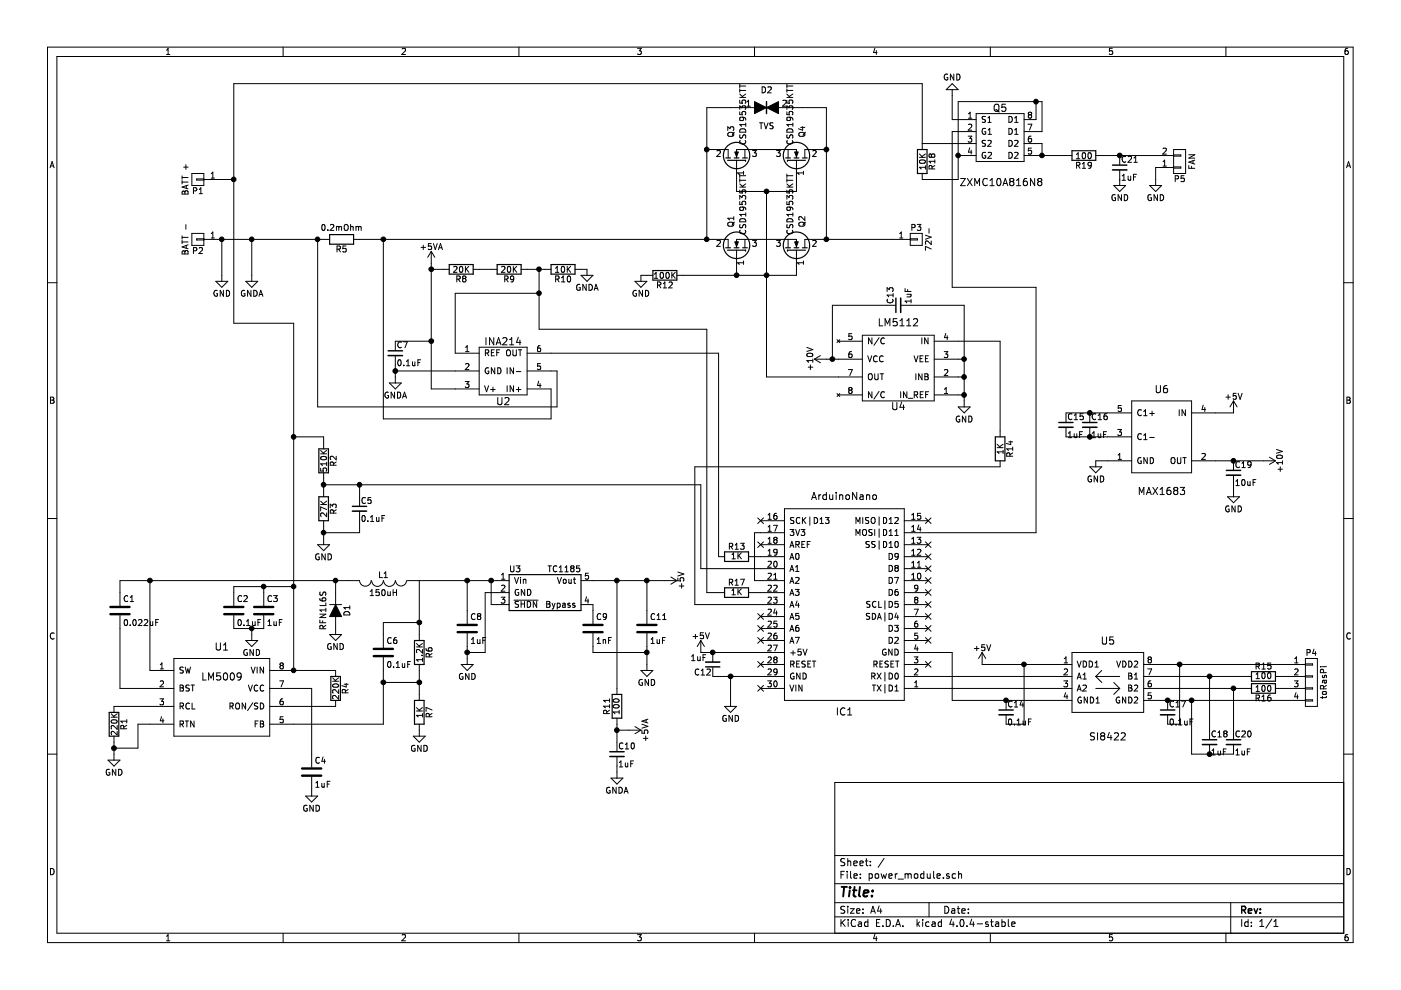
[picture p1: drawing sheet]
EESchema Schematic File Version 2
LIBS:power
LIBS:device
LIBS:transistors
LIBS:conn
LIBS:linear
LIBS:regul
LIBS:74xx
LIBS:cmos4000
LIBS:adc-dac
LIBS:memory
LIBS:xilinx
LIBS:microcontrollers
LIBS:dsp
LIBS:microchip
LIBS:analog_switches
LIBS:motorola
LIBS:texas
LIBS:intel
LIBS:audio
LIBS:interface
LIBS:digital-audio
LIBS:philips
LIBS:display
LIBS:cypress
LIBS:siliconi
LIBS:opto
LIBS:atmel
LIBS:contrib
LIBS:valves
LIBS:Arduino
LIBS:Omat
LIBS:power_module-cache
EELAYER 25 0
EELAYER END
$Descr A4 11693 8268
encoding utf-8
Sheet 1 1
Title ""
Date ""
Rev ""
Comp ""
Comment1 ""
Comment2 ""
Comment3 ""
Comment4 ""
$EndDescr
$Comp
L CONN_01X01 P1
U 1 1
P 1650 1500
F 0 "P1" H 1650 1600 50  0000 C CNN
F 1 "BATT +" V 1750 1500 50  0000 C CNN
F 2 "Mounting_Holes:MountingHole_8.4mm_M8_Pad" H 1650 1500 50  0001 C CNN
F 3 "" H 1650 1500 50  0000 C CNN
	1    1650 1500
	-1   0    0    1   
$EndComp
$Comp
L CONN_01X01 P2
U 1 1
P 1650 2000
F 0 "P2" H 1650 2100 50  0000 C CNN
F 1 "BATT -" V 1750 2000 50  0000 C CNN
F 2 "Mounting_Holes:MountingHole_8.4mm_M8_Pad" H 1650 2000 50  0001 C CNN
F 3 "" H 1650 2000 50  0000 C CNN
	1    1650 2000
	-1   0    0    1   
$EndComp
$Comp
L R R5
U 1 1
P 2850 2000
F 0 "R5" V 2930 2000 50  0000 C CNN
F 1 "0.2mOhm" V 2750 2000 50  0000 C CNN
F 2 "omat:Bourns_CSS2H-3920_200uOhm_hand_solder" V 2780 2000 50  0001 C CNN
F 3 "" H 2850 2000 50  0000 C CNN
	1    2850 2000
	0    1    1    0   
$EndComp
$Comp
L LM5009 U1
U 1 1
P 1850 5850
F 0 "U1" H 1850 6300 60  0000 C CNN
F 1 "LM5009" H 1850 6050 60  0000 C CNN
F 2 "Housings_SSOP:MSOP-8_3x3mm_Pitch0.65mm" H 1850 5850 60  0001 C CNN
F 3 "" H 1850 5850 60  0001 C CNN
	1    1850 5850
	1    0    0    -1  
$EndComp
$Comp
L R R4
U 1 1
P 2800 5750
F 0 "R4" V 2880 5750 50  0000 C CNN
F 1 "220K" V 2800 5750 50  0000 C CNN
F 2 "Resistors_SMD:R_1206_HandSoldering" V 2730 5750 50  0001 C CNN
F 3 "" H 2800 5750 50  0000 C CNN
	1    2800 5750
	1    0    0    -1  
$EndComp
$Comp
L R R6
U 1 1
P 3500 5450
F 0 "R6" V 3580 5450 50  0000 C CNN
F 1 "1.2K" V 3500 5450 50  0000 C CNN
F 2 "Resistors_SMD:R_1206_HandSoldering" V 3430 5450 50  0001 C CNN
F 3 "" H 3500 5450 50  0000 C CNN
	1    3500 5450
	1    0    0    -1  
$EndComp
$Comp
L GND #PWR01
U 1 1
P 3500 6100
F 0 "#PWR01" H 3500 5850 50  0001 C CNN
F 1 "GND" H 3500 5950 50  0000 C CNN
F 2 "" H 3500 6100 50  0000 C CNN
F 3 "" H 3500 6100 50  0000 C CNN
	1    3500 6100
	1    0    0    -1  
$EndComp
$Comp
L C C4
U 1 1
P 2600 6450
F 0 "C4" H 2625 6550 50  0000 L CNN
F 1 "1uF" H 2625 6350 50  0000 L CNN
F 2 "Capacitors_SMD:C_1206_HandSoldering" H 2638 6300 50  0001 C CNN
F 3 "" H 2600 6450 50  0000 C CNN
	1    2600 6450
	1    0    0    -1  
$EndComp
$Comp
L GND #PWR02
U 1 1
P 2600 6600
F 0 "#PWR02" H 2600 6350 50  0001 C CNN
F 1 "GND" H 2600 6450 50  0000 C CNN
F 2 "" H 2600 6600 50  0000 C CNN
F 3 "" H 2600 6600 50  0000 C CNN
	1    2600 6600
	1    0    0    -1  
$EndComp
$Comp
L INDUCTOR L1
U 1 1
P 3200 4850
F 0 "L1" V 3150 4850 50  0000 C CNN
F 1 "150uH" V 3300 4850 50  0000 C CNN
F 2 "omat:Bourns_RLB0914-151KL" H 3200 4850 50  0001 C CNN
F 3 "" H 3200 4850 50  0000 C CNN
	1    3200 4850
	0    1    1    0   
$EndComp
$Comp
L C C8
U 1 1
P 3900 5250
F 0 "C8" H 3925 5350 50  0000 L CNN
F 1 "1uF" H 3925 5150 50  0000 L CNN
F 2 "Capacitors_SMD:C_1206_HandSoldering" H 3938 5100 50  0001 C CNN
F 3 "" H 3900 5250 50  0000 C CNN
	1    3900 5250
	1    0    0    -1  
$EndComp
$Comp
L GND #PWR03
U 1 1
P 3900 5500
F 0 "#PWR03" H 3900 5250 50  0001 C CNN
F 1 "GND" H 3900 5350 50  0000 C CNN
F 2 "" H 3900 5500 50  0000 C CNN
F 3 "" H 3900 5500 50  0000 C CNN
	1    3900 5500
	1    0    0    -1  
$EndComp
$Comp
L GND #PWR04
U 1 1
P 950 6300
F 0 "#PWR04" H 950 6050 50  0001 C CNN
F 1 "GND" H 950 6150 50  0000 C CNN
F 2 "" H 950 6300 50  0000 C CNN
F 3 "" H 950 6300 50  0000 C CNN
	1    950  6300
	1    0    0    -1  
$EndComp
$Comp
L R R1
U 1 1
P 950 6050
F 0 "R1" V 1030 6050 50  0000 C CNN
F 1 "220K" V 950 6050 50  0000 C CNN
F 2 "Resistors_SMD:R_1206_HandSoldering" V 880 6050 50  0001 C CNN
F 3 "" H 950 6050 50  0000 C CNN
	1    950  6050
	1    0    0    -1  
$EndComp
$Comp
L GND #PWR05
U 1 1
P 2800 5250
F 0 "#PWR05" H 2800 5000 50  0001 C CNN
F 1 "GND" H 2800 5100 50  0000 C CNN
F 2 "" H 2800 5250 50  0000 C CNN
F 3 "" H 2800 5250 50  0000 C CNN
	1    2800 5250
	1    0    0    -1  
$EndComp
$Comp
L C C1
U 1 1
P 1000 5100
F 0 "C1" H 1025 5200 50  0000 L CNN
F 1 "0.022uF" H 1025 5000 50  0000 L CNN
F 2 "Capacitors_SMD:C_0603_HandSoldering" H 1038 4950 50  0001 C CNN
F 3 "" H 1000 5100 50  0000 C CNN
	1    1000 5100
	1    0    0    -1  
$EndComp
$Comp
L GND #PWR06
U 1 1
P 1850 2300
F 0 "#PWR06" H 1850 2050 50  0001 C CNN
F 1 "GND" H 1850 2150 50  0000 C CNN
F 2 "" H 1850 2300 50  0000 C CNN
F 3 "" H 1850 2300 50  0000 C CNN
	1    1850 2300
	1    0    0    -1  
$EndComp
$Comp
L +5V #PWR07
U 1 1
P 5550 4850
F 0 "#PWR07" H 5550 4700 50  0001 C CNN
F 1 "+5V" H 5550 4990 50  0000 C CNN
F 2 "" H 5550 4850 50  0000 C CNN
F 3 "" H 5550 4850 50  0000 C CNN
	1    5550 4850
	0    1    1    0   
$EndComp
$Comp
L +5V #PWR08
U 1 1
P 5850 5450
F 0 "#PWR08" H 5850 5300 50  0001 C CNN
F 1 "+5V" H 5850 5590 50  0000 C CNN
F 2 "" H 5850 5450 50  0000 C CNN
F 3 "" H 5850 5450 50  0000 C CNN
	1    5850 5450
	1    0    0    -1  
$EndComp
$Comp
L GND #PWR09
U 1 1
P 6100 5850
F 0 "#PWR09" H 6100 5600 50  0001 C CNN
F 1 "GND" H 6100 5700 50  0000 C CNN
F 2 "" H 6100 5850 50  0000 C CNN
F 3 "" H 6100 5850 50  0000 C CNN
	1    6100 5850
	1    0    0    -1  
$EndComp
$Comp
L CONN_01X01 P3
U 1 1
P 7650 2000
F 0 "P3" H 7650 2100 50  0000 C CNN
F 1 "72V-" V 7750 2000 50  0000 C CNN
F 2 "Mounting_Holes:MountingHole_8.4mm_M8_Pad" H 7650 2000 50  0001 C CNN
F 3 "" H 7650 2000 50  0000 C CNN
	1    7650 2000
	1    0    0    -1  
$EndComp
$Comp
L R R7
U 1 1
P 3500 5950
F 0 "R7" V 3580 5950 50  0000 C CNN
F 1 "1K" V 3500 5950 50  0000 C CNN
F 2 "Resistors_SMD:R_1206_HandSoldering" V 3430 5950 50  0001 C CNN
F 3 "" H 3500 5950 50  0000 C CNN
	1    3500 5950
	1    0    0    -1  
$EndComp
$Comp
L R R10
U 1 1
P 4700 2250
F 0 "R10" V 4780 2250 50  0000 C CNN
F 1 "10K" V 4700 2250 50  0000 C CNN
F 2 "Resistors_SMD:R_1206_HandSoldering" V 4630 2250 50  0001 C CNN
F 3 "" H 4700 2250 50  0000 C CNN
	1    4700 2250
	0    -1   1    0   
$EndComp
$Comp
L R R9
U 1 1
P 4250 2250
F 0 "R9" V 4330 2250 50  0000 C CNN
F 1 "20K" V 4250 2250 50  0000 C CNN
F 2 "Resistors_SMD:R_1206_HandSoldering" V 4180 2250 50  0001 C CNN
F 3 "" H 4250 2250 50  0000 C CNN
	1    4250 2250
	0    -1   1    0   
$EndComp
$Comp
L R R13
U 1 1
P 6150 4650
F 0 "R13" V 6230 4650 50  0000 C CNN
F 1 "1K" V 6150 4650 50  0000 C CNN
F 2 "Resistors_SMD:R_1206_HandSoldering" V 6080 4650 50  0001 C CNN
F 3 "" H 6150 4650 50  0000 C CNN
	1    6150 4650
	0    -1   -1   0   
$EndComp
$Comp
L TC1185 U3
U 1 1
P 4550 4950
F 0 "U3" H 4250 5150 50  0000 L CNN
F 1 "TC1185" H 4850 5150 50  0000 R CNN
F 2 "TO_SOT_Packages_SMD:SOT-23-5_HandSoldering" H 4550 4750 50  0001 C CNN
F 3 "" H 4250 5150 50  0000 C CNN
	1    4550 4950
	1    0    0    -1  
$EndComp
$Comp
L C C11
U 1 1
P 5400 5250
F 0 "C11" H 5425 5350 50  0000 L CNN
F 1 "1uF" H 5425 5150 50  0000 L CNN
F 2 "Capacitors_SMD:C_1206_HandSoldering" H 5438 5100 50  0001 C CNN
F 3 "" H 5400 5250 50  0000 C CNN
	1    5400 5250
	1    0    0    -1  
$EndComp
$Comp
L C C9
U 1 1
P 4950 5250
F 0 "C9" H 4975 5350 50  0000 L CNN
F 1 "1nF" H 4975 5150 50  0000 L CNN
F 2 "Capacitors_SMD:C_1206_HandSoldering" H 4988 5100 50  0001 C CNN
F 3 "" H 4950 5250 50  0000 C CNN
	1    4950 5250
	1    0    0    -1  
$EndComp
NoConn ~ 6350 5750
NoConn ~ 6350 5350
NoConn ~ 6350 5250
NoConn ~ 6350 5150
$Comp
L ArduinoNano IC1
U 1 1
P 7050 4800
F 0 "IC1" H 7050 5950 60  0000 C CNN
F 1 "ArduinoNano" H 7050 4150 60  0000 C CNN
F 2 "omat:DIP-32_W15.24mm_Socket_LongPads_Arduino_Nano" H 7050 4800 60  0001 C CNN
F 3 "" H 7050 4800 60  0001 C CNN
	1    7050 4800
	-1   0    0    1   
$EndComp
NoConn ~ 6350 4550
NoConn ~ 6350 4350
NoConn ~ 7750 4650
NoConn ~ 7750 4350
NoConn ~ 7750 4550
NoConn ~ 7750 4750
NoConn ~ 7750 4850
NoConn ~ 7750 4950
NoConn ~ 7750 5050
NoConn ~ 7750 5150
NoConn ~ 7750 5250
NoConn ~ 7750 5550
$Comp
L SI8422 U5
U 1 1
P 9250 5750
F 0 "U5" H 9250 6150 60  0000 C CNN
F 1 "SI8422" H 9250 5350 60  0000 C CNN
F 2 "Housings_SOIC:SOIC-8_3.9x4.9mm_Pitch1.27mm" H 9250 5750 60  0001 C CNN
F 3 "" H 9250 5750 60  0001 C CNN
	1    9250 5750
	1    0    0    -1  
$EndComp
$Comp
L +5V #PWR010
U 1 1
P 8200 5550
F 0 "#PWR010" H 8200 5400 50  0001 C CNN
F 1 "+5V" H 8200 5690 50  0000 C CNN
F 2 "" H 8200 5550 50  0000 C CNN
F 3 "" H 8200 5550 50  0000 C CNN
	1    8200 5550
	1    0    0    -1  
$EndComp
$Comp
L CONN_01X04 P4
U 1 1
P 10950 5700
F 0 "P4" H 10950 5950 50  0000 C CNN
F 1 "toRasPi" V 11050 5700 50  0000 C CNN
F 2 "omat:USB_B_JACK" H 10950 5700 50  0001 C CNN
F 3 "" H 10950 5700 50  0000 C CNN
	1    10950 5700
	1    0    0    -1  
$EndComp
NoConn ~ 6350 5550
$Comp
L C C3
U 1 1
P 2200 5100
F 0 "C3" H 2225 5200 50  0000 L CNN
F 1 "1uF" H 2225 5000 50  0000 L CNN
F 2 "Capacitors_SMD:C_1210_HandSoldering" H 2238 4950 50  0001 C CNN
F 3 "" H 2200 5100 50  0000 C CNN
	1    2200 5100
	1    0    0    -1  
$EndComp
$Comp
L GND #PWR011
U 1 1
P 2100 5300
F 0 "#PWR011" H 2100 5050 50  0001 C CNN
F 1 "GND" H 2100 5150 50  0000 C CNN
F 2 "" H 2100 5300 50  0000 C CNN
F 3 "" H 2100 5300 50  0000 C CNN
	1    2100 5300
	1    0    0    -1  
$EndComp
$Comp
L C C2
U 1 1
P 1950 5100
F 0 "C2" H 1975 5200 50  0000 L CNN
F 1 "0.1uF" H 1975 5000 50  0000 L CNN
F 2 "Capacitors_SMD:C_1206_HandSoldering" H 1988 4950 50  0001 C CNN
F 3 "" H 1950 5100 50  0000 C CNN
	1    1950 5100
	1    0    0    -1  
$EndComp
$Comp
L C C6
U 1 1
P 3200 5450
F 0 "C6" H 3225 5550 50  0000 L CNN
F 1 "0.1uF" H 3225 5350 50  0000 L CNN
F 2 "Capacitors_SMD:C_0805_HandSoldering" H 3238 5300 50  0001 C CNN
F 3 "" H 3200 5450 50  0000 C CNN
	1    3200 5450
	1    0    0    -1  
$EndComp
$Comp
L R R8
U 1 1
P 3850 2250
F 0 "R8" V 3930 2250 50  0000 C CNN
F 1 "20K" V 3850 2250 50  0000 C CNN
F 2 "Resistors_SMD:R_1206_HandSoldering" V 3780 2250 50  0001 C CNN
F 3 "" H 3850 2250 50  0000 C CNN
	1    3850 2250
	0    -1   1    0   
$EndComp
$Comp
L D D1
U 1 1
P 2800 5100
F 0 "D1" H 2800 5200 50  0000 C CNN
F 1 "RFN1L6S" H 2800 5000 50  0000 C CNN
F 2 "omat:ROHM_RFN1L6S_HAND_SOLDER" H 2800 5100 50  0001 C CNN
F 3 "" H 2800 5100 50  0000 C CNN
	1    2800 5100
	0    1    1    0   
$EndComp
$Comp
L MAX1683 U6
U 1 1
P 9700 3650
F 0 "U6" H 9700 4050 60  0000 C CNN
F 1 "MAX1683" H 9700 3200 60  0000 C CNN
F 2 "omat:SOT-23-5_HandSoldering" H 9700 3650 60  0001 C CNN
F 3 "" H 9700 3650 60  0001 C CNN
	1    9700 3650
	1    0    0    -1  
$EndComp
$Comp
L C_Small C16
U 1 1
P 9100 3550
F 0 "C16" H 9110 3620 50  0000 L CNN
F 1 "1uF" H 9110 3470 50  0000 L CNN
F 2 "Capacitors_SMD:C_1206_HandSoldering" H 9100 3550 50  0001 C CNN
F 3 "" H 9100 3550 50  0000 C CNN
	1    9100 3550
	1    0    0    -1  
$EndComp
$Comp
L GND #PWR012
U 1 1
P 9150 3850
F 0 "#PWR012" H 9150 3600 50  0001 C CNN
F 1 "GND" H 9150 3700 50  0000 C CNN
F 2 "" H 9150 3850 50  0000 C CNN
F 3 "" H 9150 3850 50  0000 C CNN
	1    9150 3850
	1    0    0    -1  
$EndComp
$Comp
L +10V #PWR013
U 1 1
P 10550 3850
F 0 "#PWR013" H 10550 3700 50  0001 C CNN
F 1 "+10V" H 10550 3990 50  0000 C CNN
F 2 "" H 10550 3850 50  0000 C CNN
F 3 "" H 10550 3850 50  0000 C CNN
	1    10550 3850
	0    1    1    0   
$EndComp
$Comp
L C_Small C15
U 1 1
P 8900 3550
F 0 "C15" H 8910 3620 50  0000 L CNN
F 1 "1uF" H 8910 3470 50  0000 L CNN
F 2 "Capacitors_SMD:C_1206_HandSoldering" H 8900 3550 50  0001 C CNN
F 3 "" H 8900 3550 50  0000 C CNN
	1    8900 3550
	1    0    0    -1  
$EndComp
$Comp
L C_Small C19
U 1 1
P 10300 3950
F 0 "C19" H 10310 4020 50  0000 L CNN
F 1 "10uF" H 10310 3870 50  0000 L CNN
F 2 "Capacitors_SMD:C_1206_HandSoldering" H 10300 3950 50  0001 C CNN
F 3 "" H 10300 3950 50  0000 C CNN
	1    10300 3950
	1    0    0    -1  
$EndComp
$Comp
L GND #PWR014
U 1 1
P 10300 4100
F 0 "#PWR014" H 10300 3850 50  0001 C CNN
F 1 "GND" H 10300 3950 50  0000 C CNN
F 2 "" H 10300 4100 50  0000 C CNN
F 3 "" H 10300 4100 50  0000 C CNN
	1    10300 4100
	1    0    0    -1  
$EndComp
$Comp
L +5V #PWR015
U 1 1
P 10300 3450
F 0 "#PWR015" H 10300 3300 50  0001 C CNN
F 1 "+5V" H 10300 3590 50  0000 C CNN
F 2 "" H 10300 3450 50  0000 C CNN
F 3 "" H 10300 3450 50  0000 C CNN
	1    10300 3450
	1    0    0    -1  
$EndComp
$Comp
L Q_NMOS_GDS Q2
U 1 1
P 6650 2100
F 0 "Q2" H 6950 2150 50  0000 R CNN
F 1 "CSD19535KTT" H 7300 2050 50  0000 R CNN
F 2 "TO_SOT_Packages_SMD:TO-263-3Lead" H 6850 2200 50  0001 C CNN
F 3 "" H 6650 2100 50  0000 C CNN
	1    6650 2100
	0    1    -1   0   
$EndComp
$Comp
L Q_NMOS_GDS Q1
U 1 1
P 6150 2100
F 0 "Q1" H 6450 2150 50  0000 R CNN
F 1 "CSD19535KTT" H 6800 2050 50  0000 R CNN
F 2 "TO_SOT_Packages_SMD:TO-263-3Lead" H 6350 2200 50  0001 C CNN
F 3 "" H 6150 2100 50  0000 C CNN
	1    6150 2100
	0    -1   -1   0   
$EndComp
$Comp
L +10V #PWR016
U 1 1
P 6900 3000
F 0 "#PWR016" H 6900 2850 50  0001 C CNN
F 1 "+10V" H 6900 3140 50  0000 C CNN
F 2 "" H 6900 3000 50  0000 C CNN
F 3 "" H 6900 3000 50  0000 C CNN
	1    6900 3000
	0    -1   -1   0   
$EndComp
$Comp
L GND #PWR017
U 1 1
P 7950 800
F 0 "#PWR017" H 7950 550 50  0001 C CNN
F 1 "GND" H 7950 650 50  0000 C CNN
F 2 "" H 7950 800 50  0000 C CNN
F 3 "" H 7950 800 50  0000 C CNN
	1    7950 800 
	-1   0    0    1   
$EndComp
$Comp
L R R14
U 1 1
P 8350 3750
F 0 "R14" V 8430 3750 50  0000 C CNN
F 1 "1K" V 8350 3750 50  0000 C CNN
F 2 "Resistors_SMD:R_1206_HandSoldering" V 8280 3750 50  0001 C CNN
F 3 "" H 8350 3750 50  0000 C CNN
	1    8350 3750
	1    0    0    -1  
$EndComp
$Comp
L R R2
U 1 1
P 2700 3850
F 0 "R2" V 2780 3850 50  0000 C CNN
F 1 "510K" V 2700 3850 50  0000 C CNN
F 2 "Resistors_SMD:R_1206_HandSoldering" V 2630 3850 50  0001 C CNN
F 3 "" H 2700 3850 50  0000 C CNN
	1    2700 3850
	1    0    0    -1  
$EndComp
$Comp
L R R3
U 1 1
P 2700 4250
F 0 "R3" V 2780 4250 50  0000 C CNN
F 1 "27K" V 2700 4250 50  0000 C CNN
F 2 "Resistors_SMD:R_1206_HandSoldering" V 2630 4250 50  0001 C CNN
F 3 "" H 2700 4250 50  0000 C CNN
	1    2700 4250
	1    0    0    -1  
$EndComp
$Comp
L GND #PWR018
U 1 1
P 2700 4500
F 0 "#PWR018" H 2700 4250 50  0001 C CNN
F 1 "GND" H 2700 4350 50  0000 C CNN
F 2 "" H 2700 4500 50  0000 C CNN
F 3 "" H 2700 4500 50  0000 C CNN
	1    2700 4500
	1    0    0    -1  
$EndComp
$Comp
L INA214 U2
U 1 1
P 4200 3100
F 0 "U2" H 4200 2850 60  0000 C CNN
F 1 "INA214" H 4200 3350 60  0000 C CNN
F 2 "omat:SC-70-6_Handsoldering" H 4200 3100 60  0001 C CNN
F 3 "" H 4200 3100 60  0001 C CNN
	1    4200 3100
	1    0    0    -1  
$EndComp
$Comp
L C_Small C7
U 1 1
P 3300 2950
F 0 "C7" H 3310 3020 50  0000 L CNN
F 1 "0.1uF" H 3310 2870 50  0000 L CNN
F 2 "Capacitors_SMD:C_0805_HandSoldering" H 3300 2950 50  0001 C CNN
F 3 "" H 3300 2950 50  0000 C CNN
	1    3300 2950
	1    0    0    -1  
$EndComp
$Comp
L C_Small C14
U 1 1
P 8400 5950
F 0 "C14" H 8410 6020 50  0000 L CNN
F 1 "0.1uF" H 8410 5870 50  0000 L CNN
F 2 "Capacitors_SMD:C_0805_HandSoldering" H 8400 5950 50  0001 C CNN
F 3 "" H 8400 5950 50  0000 C CNN
	1    8400 5950
	1    0    0    -1  
$EndComp
$Comp
L R R15
U 1 1
P 10550 5650
F 0 "R15" V 10630 5650 50  0000 C CNN
F 1 "100" V 10550 5650 50  0000 C CNN
F 2 "Resistors_SMD:R_1206_HandSoldering" V 10480 5650 50  0001 C CNN
F 3 "" H 10550 5650 50  0000 C CNN
	1    10550 5650
	0    -1   -1   0   
$EndComp
$Comp
L R R16
U 1 1
P 10550 5750
F 0 "R16" V 10630 5750 50  0000 C CNN
F 1 "100" V 10550 5750 50  0000 C CNN
F 2 "Resistors_SMD:R_1206_HandSoldering" V 10480 5750 50  0001 C CNN
F 3 "" H 10550 5750 50  0000 C CNN
	1    10550 5750
	0    1    1    0   
$EndComp
$Comp
L C_Small C17
U 1 1
P 9750 5950
F 0 "C17" H 9760 6020 50  0000 L CNN
F 1 "0.1uF" H 9760 5870 50  0000 L CNN
F 2 "Capacitors_SMD:C_0805_HandSoldering" H 9750 5950 50  0001 C CNN
F 3 "" H 9750 5950 50  0000 C CNN
	1    9750 5950
	1    0    0    -1  
$EndComp
$Comp
L C_Small C18
U 1 1
P 10100 6200
F 0 "C18" H 10110 6270 50  0000 L CNN
F 1 "1uF" H 10110 6120 50  0000 L CNN
F 2 "Capacitors_SMD:C_1206_HandSoldering" H 10100 6200 50  0001 C CNN
F 3 "" H 10100 6200 50  0000 C CNN
	1    10100 6200
	1    0    0    -1  
$EndComp
$Comp
L C_Small C20
U 1 1
P 10300 6200
F 0 "C20" H 10310 6270 50  0000 L CNN
F 1 "1uF" H 10310 6120 50  0000 L CNN
F 2 "Capacitors_SMD:C_1206_HandSoldering" H 10300 6200 50  0001 C CNN
F 3 "" H 10300 6200 50  0000 C CNN
	1    10300 6200
	1    0    0    -1  
$EndComp
$Comp
L GND #PWR019
U 1 1
P 5400 5550
F 0 "#PWR019" H 5400 5300 50  0001 C CNN
F 1 "GND" H 5400 5400 50  0000 C CNN
F 2 "" H 5400 5550 50  0000 C CNN
F 3 "" H 5400 5550 50  0000 C CNN
	1    5400 5550
	1    0    0    -1  
$EndComp
$Comp
L C_Small C10
U 1 1
P 5150 6300
F 0 "C10" H 5160 6370 50  0000 L CNN
F 1 "1uF" H 5160 6220 50  0000 L CNN
F 2 "Capacitors_SMD:C_1206_HandSoldering" H 5150 6300 50  0001 C CNN
F 3 "" H 5150 6300 50  0000 C CNN
	1    5150 6300
	1    0    0    -1  
$EndComp
$Comp
L GNDA #PWR020
U 1 1
P 5150 6450
F 0 "#PWR020" H 5150 6200 50  0001 C CNN
F 1 "GNDA" H 5150 6300 50  0000 C CNN
F 2 "" H 5150 6450 50  0000 C CNN
F 3 "" H 5150 6450 50  0000 C CNN
	1    5150 6450
	1    0    0    -1  
$EndComp
$Comp
L R R11
U 1 1
P 5150 5900
F 0 "R11" V 5230 5900 50  0000 C CNN
F 1 "100" V 5150 5900 50  0000 C CNN
F 2 "Resistors_SMD:R_1206_HandSoldering" V 5080 5900 50  0001 C CNN
F 3 "" H 5150 5900 50  0000 C CNN
	1    5150 5900
	-1   0    0    1   
$EndComp
$Comp
L +5VA #PWR021
U 1 1
P 5250 6100
F 0 "#PWR021" H 5250 5950 50  0001 C CNN
F 1 "+5VA" H 5250 6240 50  0000 C CNN
F 2 "" H 5250 6100 50  0000 C CNN
F 3 "" H 5250 6100 50  0000 C CNN
	1    5250 6100
	0    1    1    0   
$EndComp
$Comp
L +5VA #PWR022
U 1 1
P 3600 2200
F 0 "#PWR022" H 3600 2050 50  0001 C CNN
F 1 "+5VA" H 3600 2340 50  0000 C CNN
F 2 "" H 3600 2200 50  0000 C CNN
F 3 "" H 3600 2200 50  0000 C CNN
	1    3600 2200
	1    0    0    -1  
$EndComp
$Comp
L GNDA #PWR023
U 1 1
P 2100 2300
F 0 "#PWR023" H 2100 2050 50  0001 C CNN
F 1 "GNDA" H 2100 2150 50  0000 C CNN
F 2 "" H 2100 2300 50  0000 C CNN
F 3 "" H 2100 2300 50  0000 C CNN
	1    2100 2300
	1    0    0    -1  
$EndComp
$Comp
L GNDA #PWR024
U 1 1
P 3300 3150
F 0 "#PWR024" H 3300 2900 50  0001 C CNN
F 1 "GNDA" H 3300 3000 50  0000 C CNN
F 2 "" H 3300 3150 50  0000 C CNN
F 3 "" H 3300 3150 50  0000 C CNN
	1    3300 3150
	1    0    0    -1  
$EndComp
$Comp
L GNDA #PWR025
U 1 1
P 4900 2250
F 0 "#PWR025" H 4900 2000 50  0001 C CNN
F 1 "GNDA" H 4900 2100 50  0000 C CNN
F 2 "" H 4900 2250 50  0000 C CNN
F 3 "" H 4900 2250 50  0000 C CNN
	1    4900 2250
	1    0    0    -1  
$EndComp
$Comp
L C_Small C12
U 1 1
P 5950 5550
F 0 "C12" H 5960 5620 50  0000 L CNN
F 1 "1uF" H 6000 5500 50  0000 L CNN
F 2 "Capacitors_SMD:C_1206_HandSoldering" H 5950 5550 50  0001 C CNN
F 3 "" H 5950 5550 50  0000 C CNN
	1    5950 5550
	-1   0    0    1   
$EndComp
$Comp
L LM5112 U4
U 1 1
P 7500 3050
F 0 "U4" H 7500 3400 60  0000 C CNN
F 1 "LM5112" H 7500 2700 60  0000 C CNN
F 2 "Housings_SSOP:MSOP-8_3x3mm_Pitch0.65mm" H 7500 3050 60  0001 C CNN
F 3 "" H 7500 3050 60  0001 C CNN
	1    7500 3050
	-1   0    0    1   
$EndComp
$Comp
L C_Small C13
U 1 1
P 7500 2550
F 0 "C13" H 7510 2620 50  0000 L CNN
F 1 "1uF" H 7510 2470 50  0000 L CNN
F 2 "Capacitors_SMD:C_1206_HandSoldering" H 7500 2550 50  0001 C CNN
F 3 "" H 7500 2550 50  0000 C CNN
	1    7500 2550
	0    -1   -1   0   
$EndComp
$Comp
L C_Small C5
U 1 1
P 3000 4250
F 0 "C5" H 3010 4320 50  0000 L CNN
F 1 "0.1uF" H 3010 4170 50  0000 L CNN
F 2 "Resistors_SMD:R_0805_HandSoldering" H 3000 4250 50  0001 C CNN
F 3 "" H 3000 4250 50  0000 C CNN
	1    3000 4250
	1    0    0    -1  
$EndComp
$Comp
L R R12
U 1 1
P 5550 2300
F 0 "R12" V 5630 2300 50  0000 C CNN
F 1 "100K" V 5550 2300 50  0000 C CNN
F 2 "Resistors_SMD:R_1206_HandSoldering" V 5480 2300 50  0001 C CNN
F 3 "" H 5550 2300 50  0000 C CNN
	1    5550 2300
	0    1    1    0   
$EndComp
$Comp
L GND #PWR026
U 1 1
P 5350 2300
F 0 "#PWR026" H 5350 2050 50  0001 C CNN
F 1 "GND" H 5350 2150 50  0000 C CNN
F 2 "" H 5350 2300 50  0000 C CNN
F 3 "" H 5350 2300 50  0000 C CNN
	1    5350 2300
	1    0    0    -1  
$EndComp
$Comp
L TVS D2
U 1 1
P 6400 900
F 0 "D2" H 6400 1050 50  0000 C CNN
F 1 "TVS" H 6400 750 50  0000 C CNN
F 2 "omat:DO-214AA" H 6400 900 50  0001 C CNN
F 3 "" H 6400 900 50  0000 C CNN
	1    6400 900 
	1    0    0    -1  
$EndComp
$Comp
L R R17
U 1 1
P 6150 4950
F 0 "R17" V 6230 4950 50  0000 C CNN
F 1 "1K" V 6150 4950 50  0000 C CNN
F 2 "Resistors_SMD:R_1206_HandSoldering" V 6080 4950 50  0001 C CNN
F 3 "" H 6150 4950 50  0000 C CNN
	1    6150 4950
	0    -1   -1   0   
$EndComp
$Comp
L Q_NMOS_GDS Q3
U 1 1
P 6150 1350
F 0 "Q3" H 6450 1400 50  0000 R CNN
F 1 "CSD19535KTT" H 6800 1300 50  0000 R CNN
F 2 "TO_SOT_Packages_SMD:TO-263-3Lead" H 6350 1450 50  0001 C CNN
F 3 "" H 6150 1350 50  0000 C CNN
	1    6150 1350
	0    -1   -1   0   
$EndComp
$Comp
L Q_NMOS_GDS Q4
U 1 1
P 6650 1350
F 0 "Q4" H 6950 1400 50  0000 R CNN
F 1 "CSD19535KTT" H 7300 1300 50  0000 R CNN
F 2 "TO_SOT_Packages_SMD:TO-263-3Lead" H 6850 1450 50  0001 C CNN
F 3 "" H 6650 1350 50  0000 C CNN
	1    6650 1350
	0    1    -1   0   
$EndComp
NoConn ~ 7750 5350
$Comp
L ZXMC10A816N8 Q5
U 1 1
P 8350 1150
F 0 "Q5" H 8350 1400 60  0000 C CNN
F 1 "ZXMC10A816N8" H 8360 780 60  0000 C CNN
F 2 "Housings_SOIC:SOIC-8_3.9x4.9mm_Pitch1.27mm" H 8150 1150 60  0001 C CNN
F 3 "" H 8150 1150 60  0001 C CNN
	1    8350 1150
	1    0    0    -1  
$EndComp
$Comp
L C_Small C21
U 1 1
P 9350 1400
F 0 "C21" H 9360 1470 50  0000 L CNN
F 1 "1uF" H 9360 1320 50  0000 L CNN
F 2 "Capacitors_SMD:C_1210_HandSoldering" H 9350 1400 50  0001 C CNN
F 3 "" H 9350 1400 50  0000 C CNN
	1    9350 1400
	1    0    0    -1  
$EndComp
$Comp
L GND #PWR027
U 1 1
P 9350 1500
F 0 "#PWR027" H 9350 1250 50  0001 C CNN
F 1 "GND" H 9350 1350 50  0000 C CNN
F 2 "" H 9350 1500 50  0000 C CNN
F 3 "" H 9350 1500 50  0000 C CNN
	1    9350 1500
	1    0    0    -1  
$EndComp
$Comp
L CONN_01X02 P5
U 1 1
P 9850 1350
F 0 "P5" H 9850 1500 50  0000 C CNN
F 1 "FAN" V 9950 1350 50  0000 C CNN
F 2 "Pin_Headers:Pin_Header_Straight_1x02_Pitch2.54mm" H 9850 1350 50  0001 C CNN
F 3 "" H 9850 1350 50  0000 C CNN
	1    9850 1350
	1    0    0    1   
$EndComp
$Comp
L GND #PWR028
U 1 1
P 9650 1500
F 0 "#PWR028" H 9650 1250 50  0001 C CNN
F 1 "GND" H 9650 1350 50  0000 C CNN
F 2 "" H 9650 1500 50  0000 C CNN
F 3 "" H 9650 1500 50  0000 C CNN
	1    9650 1500
	1    0    0    -1  
$EndComp
$Comp
L R R19
U 1 1
P 9050 1300
F 0 "R19" V 9130 1300 50  0000 C CNN
F 1 "100" V 9050 1300 50  0000 C CNN
F 2 "omat:TE_SMW_3" V 8980 1300 50  0001 C CNN
F 3 "" H 9050 1300 50  0000 C CNN
	1    9050 1300
	0    1    1    0   
$EndComp
$Comp
L R R18
U 1 1
P 7700 1350
F 0 "R18" V 7780 1350 50  0000 C CNN
F 1 "10K" V 7700 1350 50  0000 C CNN
F 2 "Resistors_SMD:R_1206_HandSoldering" V 7630 1350 50  0001 C CNN
F 3 "" H 7700 1350 50  0000 C CNN
	1    7700 1350
	1    0    0    -1  
$EndComp
Wire Wire Line
	1950 700  1950 2700
Wire Wire Line
	2450 2700 2450 5600
Wire Wire Line
	2450 5600 2800 5600
Wire Wire Line
	2450 5900 2800 5900
Wire Wire Line
	3200 6050 2450 6050
Wire Wire Line
	3200 5600 3200 6050
Wire Wire Line
	3200 5700 3500 5700
Wire Wire Line
	3500 5600 3500 5800
Connection ~ 3500 5700
Wire Wire Line
	2450 5750 2600 5750
Wire Wire Line
	2600 5750 2600 6300
Wire Wire Line
	1950 2700 2450 2700
Wire Wire Line
	1250 5600 1250 4850
Wire Wire Line
	1000 4850 2900 4850
Wire Wire Line
	3500 4850 3500 5300
Wire Wire Line
	1250 5900 950  5900
Wire Wire Line
	1250 6050 1150 6050
Wire Wire Line
	950  6200 950  6300
Wire Wire Line
	1150 6050 1150 6250
Wire Wire Line
	1150 6250 950  6250
Connection ~ 950  6250
Wire Wire Line
	2800 4950 2800 4850
Connection ~ 2800 4850
Wire Wire Line
	1250 5750 1000 5750
Wire Wire Line
	1000 5750 1000 5250
Connection ~ 1250 4850
Wire Wire Line
	1850 2000 1850 2300
Wire Wire Line
	3500 4850 4150 4850
Wire Wire Line
	3900 4850 3900 5100
Connection ~ 3900 4850
Wire Wire Line
	1850 2000 2700 2000
Wire Wire Line
	3200 2000 3200 3500
Wire Wire Line
	2650 2000 2650 3400
Connection ~ 2650 2000
Connection ~ 3200 2000
Wire Wire Line
	1850 1500 1950 1500
Connection ~ 2450 5600
Wire Wire Line
	1000 4850 1000 4950
Wire Wire Line
	3600 2200 3600 3250
Wire Wire Line
	3800 2950 3800 2450
Wire Wire Line
	3800 2450 4500 2450
Wire Wire Line
	4500 2250 4500 2750
Wire Wire Line
	4400 2250 4550 2250
Connection ~ 4500 2250
Wire Wire Line
	4850 2250 4900 2250
Connection ~ 3600 2250
Wire Wire Line
	5400 4850 5400 5100
Wire Wire Line
	4950 4850 5550 4850
Connection ~ 5400 4850
Wire Wire Line
	4150 4950 4050 4950
Wire Wire Line
	4050 4950 4050 5450
Wire Wire Line
	4050 5450 3900 5450
Wire Wire Line
	3900 5400 3900 5500
Connection ~ 3900 5450
Wire Wire Line
	4150 5050 4100 5050
Wire Wire Line
	4100 5050 4100 4850
Connection ~ 4100 4850
Wire Wire Line
	5400 5400 5400 5550
Wire Wire Line
	4950 5050 4950 5100
Wire Wire Line
	4950 5400 4950 5450
Wire Wire Line
	4950 5450 5400 5450
Connection ~ 5400 5450
Wire Wire Line
	5950 5650 6350 5650
Wire Wire Line
	6300 4650 6350 4650
Wire Wire Line
	6000 2950 6000 4650
Wire Wire Line
	8200 5550 8850 5550
Wire Wire Line
	7950 5850 8850 5850
Wire Wire Line
	5850 5450 6350 5450
Wire Wire Line
	2200 4950 2200 4900
Wire Wire Line
	1950 4900 2450 4900
Connection ~ 2450 4900
Wire Wire Line
	1950 4900 1950 4950
Connection ~ 2200 4900
Wire Wire Line
	1950 5250 2200 5250
Wire Wire Line
	2100 5250 2100 5300
Connection ~ 2100 5250
Wire Wire Line
	3200 5300 3200 5200
Wire Wire Line
	3200 5200 3500 5200
Connection ~ 3500 5200
Connection ~ 3200 5700
Wire Wire Line
	4100 2250 4000 2250
Wire Wire Line
	3600 2250 3700 2250
Connection ~ 5950 5450
Wire Wire Line
	6100 5850 6100 5650
Connection ~ 6100 5650
Wire Wire Line
	8900 3450 9250 3450
Connection ~ 9100 3450
Wire Wire Line
	8900 3650 9250 3650
Connection ~ 9100 3650
Wire Wire Line
	9250 3850 9150 3850
Wire Wire Line
	10300 3450 10150 3450
Wire Wire Line
	10150 3850 10550 3850
Wire Wire Line
	10300 4050 10300 4100
Connection ~ 10300 3850
Wire Wire Line
	6350 2000 6450 2000
Wire Wire Line
	5700 2300 6650 2300
Wire Wire Line
	6850 2000 7450 2000
Wire Wire Line
	3000 2000 5950 2000
Wire Wire Line
	6400 1600 6400 3150
Connection ~ 6400 2300
Wire Wire Line
	6400 3150 7000 3150
Wire Wire Line
	8350 2850 8350 3600
Wire Wire Line
	2700 4000 2700 4100
Wire Wire Line
	2700 3650 2450 3650
Connection ~ 2450 3650
Wire Wire Line
	2700 3650 2700 3700
Wire Wire Line
	5850 4750 6350 4750
Wire Wire Line
	5850 4050 5850 4750
Wire Wire Line
	2700 4050 5850 4050
Connection ~ 2700 4050
Wire Wire Line
	3600 3250 3800 3250
Wire Wire Line
	4600 2950 6000 2950
Wire Wire Line
	2650 3400 4650 3400
Wire Wire Line
	4650 3400 4650 3100
Wire Wire Line
	4650 3100 4600 3100
Wire Wire Line
	3200 3500 4600 3500
Wire Wire Line
	4600 3500 4600 3250
Wire Wire Line
	8400 6050 8550 6050
Wire Wire Line
	8550 6050 8550 5550
Connection ~ 8550 5550
Connection ~ 8400 5850
Wire Wire Line
	7750 5650 8850 5650
Wire Wire Line
	7750 5750 8850 5750
Wire Wire Line
	9650 5650 10400 5650
Wire Wire Line
	9650 5750 10400 5750
Wire Wire Line
	10700 5650 10750 5650
Wire Wire Line
	10700 5750 10750 5750
Wire Wire Line
	9650 5850 10750 5850
Wire Wire Line
	9750 6050 9850 6050
Wire Wire Line
	9850 6050 9850 5550
Wire Wire Line
	9650 5550 10750 5550
Connection ~ 9850 5550
Wire Wire Line
	9950 5850 9950 6300
Wire Wire Line
	9950 6300 10300 6300
Connection ~ 9750 5850
Connection ~ 10100 6300
Wire Wire Line
	3300 3100 3800 3100
Connection ~ 9950 5850
Wire Wire Line
	10100 5650 10100 6100
Connection ~ 10100 5650
Wire Wire Line
	10300 6100 10300 5750
Connection ~ 10300 5750
Wire Wire Line
	3300 3050 3300 3150
Wire Wire Line
	3300 2850 3600 2850
Connection ~ 3600 2850
Wire Wire Line
	5150 6400 5150 6450
Wire Wire Line
	5150 6050 5150 6200
Wire Wire Line
	5250 6100 5150 6100
Connection ~ 5150 6100
Wire Wire Line
	5150 5750 5150 4850
Connection ~ 5150 4850
Connection ~ 3300 3100
Wire Wire Line
	6350 4850 6300 4850
Wire Wire Line
	6300 4850 6300 4450
Wire Wire Line
	6300 4450 6350 4450
Wire Wire Line
	7950 5850 7950 5450
Wire Wire Line
	7950 5450 7750 5450
Wire Wire Line
	6900 3000 7000 3000
Wire Wire Line
	8000 3000 8050 3000
Wire Wire Line
	8350 2850 8000 2850
Wire Wire Line
	8050 3150 8000 3150
Wire Wire Line
	8050 2550 8050 3350
Wire Wire Line
	8050 3300 8000 3300
Connection ~ 8050 3150
Wire Wire Line
	8050 2550 7600 2550
Wire Wire Line
	7400 2550 6950 2550
Wire Wire Line
	6950 2550 6950 3000
Connection ~ 6950 3000
Connection ~ 8050 3000
Wire Wire Line
	5900 900  6100 900 
Wire Wire Line
	5900 900  5900 2000
Connection ~ 5900 2000
Wire Wire Line
	6700 900  6900 900 
Wire Wire Line
	6900 900  6900 2000
Connection ~ 6900 2000
Wire Wire Line
	2700 4400 2700 4500
Wire Wire Line
	3000 4350 3000 4450
Wire Wire Line
	3000 4450 2700 4450
Connection ~ 2700 4450
Wire Wire Line
	3000 4150 3000 4050
Connection ~ 3000 4050
Wire Wire Line
	5400 2300 5350 2300
Connection ~ 6150 2300
Wire Wire Line
	4500 2750 5900 2750
Wire Wire Line
	5900 2750 5900 4950
Wire Wire Line
	5900 4950 6000 4950
Connection ~ 4500 2450
Wire Wire Line
	6350 4950 6300 4950
Connection ~ 1850 2000
Wire Wire Line
	2100 2000 2100 2300
Connection ~ 2100 2000
Wire Wire Line
	6350 1250 6450 1250
Wire Wire Line
	5950 1250 5900 1250
Connection ~ 5900 1250
Wire Wire Line
	6850 1250 6900 1250
Connection ~ 6900 1250
Wire Wire Line
	6150 1550 6150 1600
Wire Wire Line
	6150 1600 6650 1600
Wire Wire Line
	6650 1600 6650 1550
Connection ~ 6400 1600
Wire Wire Line
	8350 3900 5800 3900
Wire Wire Line
	5800 3900 5800 5050
Wire Wire Line
	5800 5050 6350 5050
Wire Wire Line
	1950 700  7700 700 
Connection ~ 1950 1500
Wire Wire Line
	7700 700  7700 1200
Wire Wire Line
	8650 4450 7750 4450
Wire Wire Line
	7700 1200 8050 1200
Wire Wire Line
	8050 1000 7950 1000
Wire Wire Line
	7950 1000 7950 800 
Wire Wire Line
	8650 1000 8650 850 
Wire Wire Line
	8000 850  8700 850 
Wire Wire Line
	8650 1100 8700 1100
Wire Wire Line
	8700 1100 8700 850 
Connection ~ 8650 850 
Wire Wire Line
	8000 850  8000 1500
Wire Wire Line
	8000 1300 8050 1300
Wire Wire Line
	8050 1100 7950 1100
Wire Wire Line
	7950 1100 7950 2400
Wire Wire Line
	7950 2400 8650 2400
Wire Wire Line
	8650 2400 8650 4450
Wire Wire Line
	8650 1300 8900 1300
Wire Wire Line
	8650 1200 8700 1200
Wire Wire Line
	8700 1200 8700 1300
Connection ~ 8700 1300
Wire Wire Line
	9350 1500 9350 1500
Connection ~ 9350 1300
Wire Wire Line
	9650 1400 9650 1500
Wire Wire Line
	9200 1300 9650 1300
Wire Wire Line
	8000 1500 7700 1500
Connection ~ 8000 1300
$Comp
L GND #PWR029
U 1 1
P 8050 3350
F 0 "#PWR029" H 8050 3100 50  0001 C CNN
F 1 "GND" H 8050 3200 50  0000 C CNN
F 2 "" H 8050 3350 50  0000 C CNN
F 3 "" H 8050 3350 50  0000 C CNN
	1    8050 3350
	1    0    0    -1  
$EndComp
Connection ~ 8050 3300
$EndSCHEMATC
